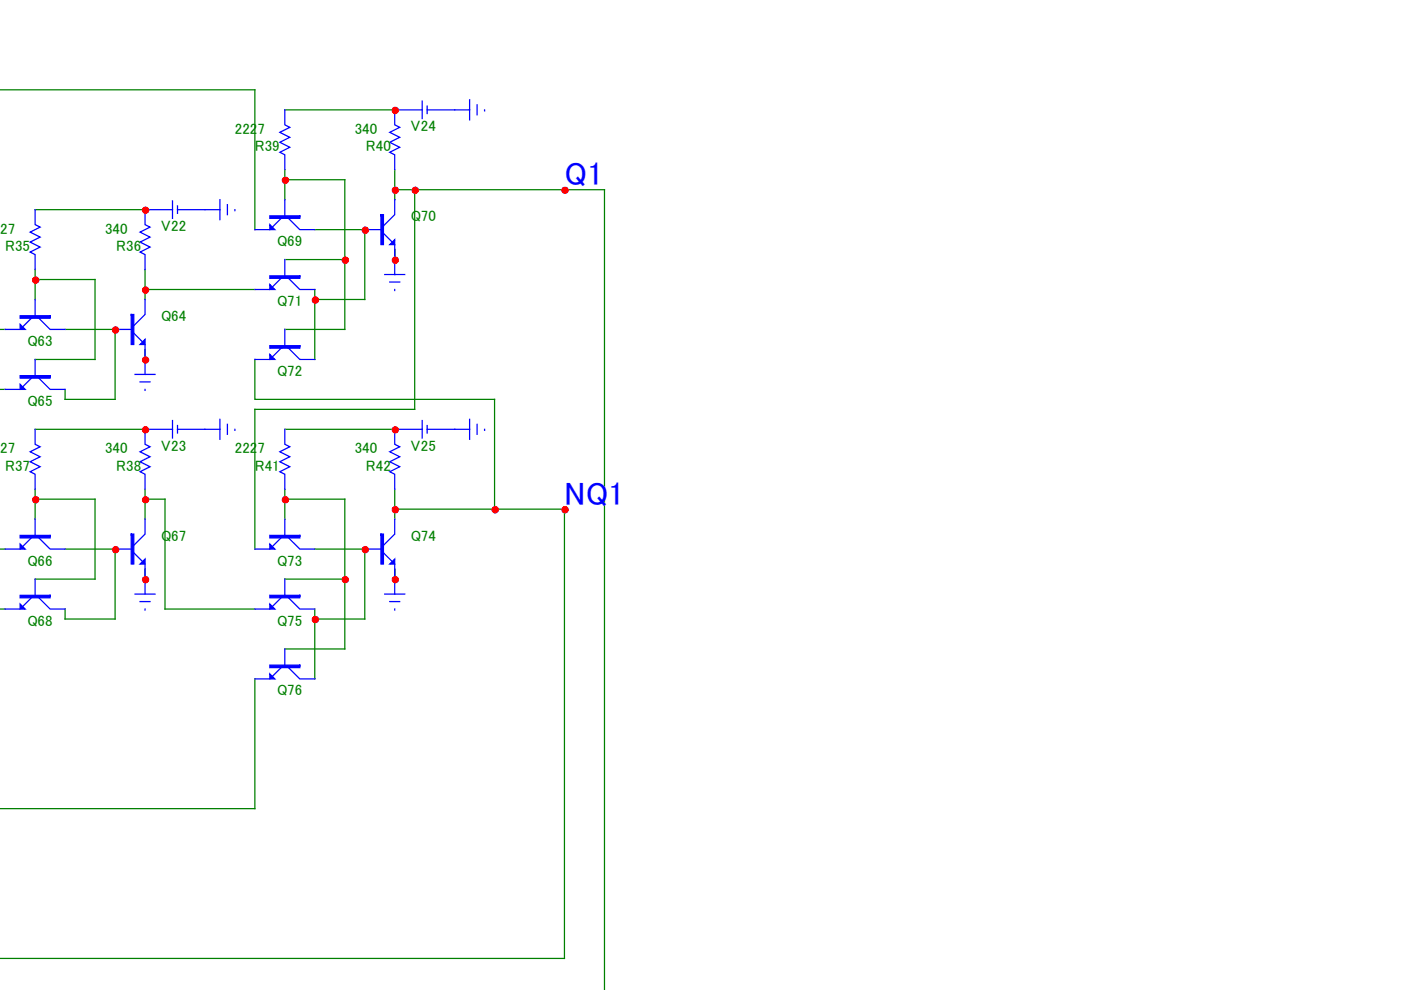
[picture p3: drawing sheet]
<svg xmlns="http://www.w3.org/2000/svg" width="297mm" height="210mm" viewBox="0 0 297 210" stroke-linecap="round" stroke-linejoin="round" font-family="sans-serif">
<g fill="none" stroke="#008000" stroke-width=".26">
<path d="M0 19h54v29.7M60.4 36v6.4M60.4 38.1h12.7v17M60.4 23.3h23.3M83.7 36v6.4M7.4 57.2v6.3M7.4 44.5h23.4M7.4 59.3h12.7v16.9h-12.7M30.8 57.2v6.3M60.4 55.1h12.7v14.8h-12.7M66.7 48.7h10.6v14.8h-10.6M83.7 52.9v2.2"/>
<path d="M83.7 40.2h44.5v169.8M87.9 40.2v46.6h-33.9v29.7M0 69.9h1.1M13.8 69.9h10.6v14.8h-10.6v-2.1M30.8 74.1v2.1M30.8 61.4h23.2M54 76.2v8.5h50.9v23.3h14.8v95.3h-119.7M66.7 61.4v14.8M0 82.6h1.1M7.4 91.1h23.4M60.4 91.1h23.3M0 116.5h1.1"/>
<path d="M7.4 103.8v6.3M7.4 105.9h12.7v16.9h-12.7M13.8 116.5h10.6v14.8h-10.6v-2.1M30.8 103.8v2.1h4.2v23.3h19M30.8 105.9v4.2M60.4 105.9h12.7v16.9M60.4 103.8v6.3M66.7 116.5h10.6v14.8h-10.6M83.7 103.8v4.2h21.2M83.7 108v2.1M0 129.2h1.1M30.8 120.7v2.1"/>
<path d="M60.4 122.8h12.7v14.8h-12.7M66.7 129.2v14.8M83.7 120.7v2.1M54 144v27.5h-54"/>
</g>
<g fill="none" stroke="#00f" stroke-width=".26">
<path d="M60.4 23.3v3.2l1 .5-2.1 1.1 2.1 1-2.1 1.1 2.1 1-2.1 1.1 1.1 .5v3.2M89.5 23.3h-5.8v3.2l1 .5-2.1 1.1 2.1 1-2.1 1.1 2.1 1-2.1 1.1 1.1 .5v3.2M89.5 21.4v3.7M90.6 22.5v1.6M90.6 23.3h9M99.6 21.2v4.2M101.2 22.2v2.2M102.7 23.3h.1M7.4 44.5v3.1l1.1 .6-2.1 1 2.1 1.1-2.1 1.1 2.1 1-2.1 1.1 1 .5v3.2M36.6 44.5h-5.8v3.1l1 .6-2.1 1 2.1 1.1-2.1 1.1 2.1 1-2.1 1.1 1.1 .5v3.2M36.6 42.6v3.7M37.6 44.5h9"/>
<path d="M37.6 43.7v1.6M46.6 42.4v4.2M48.2 43.4v2.1M49.8 44.5h.1M59.9 46.1l-2.7 2.6h-3.2M59.9 58.8l-2.7 2.6h-3.2M60.4 42.4v3.4M60.4 55.1v3.4M60.9 46.1l2.7 2.6h3.1M60.9 58.8l2.7 2.6h3.1M77.3 48.7h3.5M81 49.2l2.7 2.7v6.3"/>
<path d="M81.6 58.2h4.2M82.6 59.8h2.1M83.7 42.4v3.1l-2.7 2.7M6.9 67.2l-2.6 2.7h-3.2M6.9 79.9l-2.6 2.7h-3.2M7.4 63.5v3.5M7.4 76.2v3.5M8 67.2l2.6 2.7h3.2M8 79.9l2.6 2.7h3.2M24.4 69.9h3.4M28.1 70.4l2.7 2.7v6.3M28.6 79.4h4.3"/>
<path d="M30.8 63.5v3.2l-2.7 2.6M59.9 73.6l-2.7 2.6h-3.2M60.4 69.9v3.4M60.9 73.6l2.7 2.6h3.1M83.7 61.4h.1M7.4 91.1v3.1l1.1 .6-2.1 1 2.1 1.1-2.1 1 2.1 1.1-2.1 1.1 1 .5v3.2M29.7 81h2.1M30.8 82.6h.1M36.6 91.1h-5.8v3.1l1 .6-2.1 1 2.1 1.1-2.1 1 2.1 1.1-2.1 1.1 1.1 .5v3.2M36.6 89.2v3.7M37.6 90.3v1.5M37.6 91.1h9"/>
<path d="M46.6 88.9v4.3M48.2 90v2.1M49.8 91.1h.1M60.4 91.1v3.1l1 .6-2.1 1 2.1 1.1-2.1 1 2.1 1.1-2.1 1.1 1.1 .5v3.2M89.5 91.1h-5.8v3.1l1 .6-2.1 1 2.1 1.1-2.1 1 2.1 1.1-2.1 1.1 1.1 .5v3.2M89.5 89.2v3.7M90.6 90.3v1.5M90.6 91.1h9M99.6 88.9v4.3M101.2 90v2.1M102.7 91.1h.1M6.9 113.8l-2.6 2.7h-3.2"/>
<path d="M7.4 110.1v3.5M8 113.8l2.6 2.7h3.2M24.4 116.5h3.4M28.1 117l2.7 2.6v6.4M30.8 110.1v3.2l-2.7 2.6M59.9 113.8l-2.7 2.7h-3.2M60.4 110.1v3.5M60.9 113.8l2.7 2.7h3.1M77.3 116.5h3.5M81 117l2.7 2.6v6.4M83.7 110.1v3.2l-2.7 2.6M6.9 126.5l-2.6 2.7h-3.2"/>
<path d="M7.4 122.8v3.5M8 126.5l2.6 2.7h3.2M28.6 126h4.3M29.7 127.6h2.1M30.8 129.2h.1M59.9 126.5l-2.7 2.7h-3.2M60.4 122.8v3.5M60.4 137.6v3.5M60.9 126.5l2.7 2.7h3.1M81.6 126h4.2M82.6 127.6h2.1M83.7 129.2h.1"/>
<path d="M59.9 141.4l-2.7 2.6h-3.2M60.9 141.4l2.7 2.6h3.1"/>
</g>
<g fill="#00f" stroke="#00f" stroke-width=".26">
<path d="M4.3 67v.5h6.3v-.5z" fill-rule="evenodd"/>
<path d="M4.3 68.8l1 1.1h-1z" fill-rule="evenodd"/>
<path d="M27.8 66.7h.6v6.4h-.6z" fill-rule="evenodd"/>
<path d="M30.8 72v1.1h-1.1z" fill-rule="evenodd"/>
<path d="M4.3 79.7v.5h6.3v-.5z" fill-rule="evenodd"/>
<path d="M4.3 81.5l1 1.1h-1z" fill-rule="evenodd"/>
<path d="M4.3 113.6v.5h6.3v-.5z" fill-rule="evenodd"/>
<path d="M4.3 115.4l1 1.1h-1z" fill-rule="evenodd"/>
<path d="M27.8 113.3h.6v6.3h-.6z" fill-rule="evenodd"/>
<path d="M30.8 118.6v1h-1.1z" fill-rule="evenodd"/>
<path d="M4.3 126.3v.5h6.3v-.5z" fill-rule="evenodd"/>
<path d="M4.3 128.1l1 1.1h-1z" fill-rule="evenodd"/>
<path d="M57.2 45.8v.5h6.4v-.5z" fill-rule="evenodd"/>
<path d="M57.2 47.6l1.1 1.1h-1.1z" fill-rule="evenodd"/>
<path d="M80.8 45.5h.5v6.4h-.5z" fill-rule="evenodd"/>
<path d="M82.6 51.9l1.1-1.1v1.1z" fill-rule="evenodd"/>
<path d="M57.2 58.5v.5h6.4v-.5z" fill-rule="evenodd"/>
<path d="M57.2 60.3l1.1 1.1h-1.1z" fill-rule="evenodd"/>
<path d="M57.2 73.3v.6h6.4v-.6z" fill-rule="evenodd"/>
<path d="M57.2 75.2l1.1 1h-1.1z" fill-rule="evenodd"/>
<path d="M57.2 113.6v.5h6.4v-.5z" fill-rule="evenodd"/>
<path d="M57.2 115.4l1.1 1.1h-1.1z" fill-rule="evenodd"/>
<path d="M80.8 113.3h.5v6.3h-.5z" fill-rule="evenodd"/>
<path d="M83.7 118.6v1h-1.1z" fill-rule="evenodd"/>
<path d="M57.2 126.3v.5h6.4v-.5z" fill-rule="evenodd"/>
<path d="M57.2 128.1l1.1 1.1h-1.1z" fill-rule="evenodd"/>
<path d="M57.2 141.1v.5h6.4v-.5z" fill-rule="evenodd"/>
<path d="M57.2 142.9l1.1 1.1h-1.1z" fill-rule="evenodd"/>
</g>
<g fill="#f00" stroke="#f00" stroke-width=".26">
<circle cx="83.8" cy="23.4" r=".65"/>
<circle cx="60.5" cy="38.2" r=".65"/>
<circle cx="83.8" cy="40.4" r=".65"/>
<circle cx="88" cy="40.4" r=".65"/>
<circle cx="30.9" cy="44.6" r=".65"/>
<circle cx="77.4" cy="48.8" r=".65"/>
<circle cx="73.2" cy="55.2" r=".66"/>
<circle cx="83.8" cy="55.2" r=".65"/>
<circle cx="7.6" cy="59.4" r=".66"/>
<circle cx="30.9" cy="61.5" r=".65"/>
<circle cx="66.9" cy="63.6" r=".66"/>
<circle cx="24.5" cy="70" r=".65"/>
<circle cx="30.9" cy="76.4" r=".65"/>
<circle cx="30.9" cy="91.2" r=".65"/>
<circle cx="83.8" cy="91.2" r=".65"/>
<circle cx="7.6" cy="106" r=".66"/>
<circle cx="30.9" cy="106" r=".65"/>
<circle cx="60.5" cy="106" r=".66"/>
<circle cx="83.8" cy="108.1" r=".65"/>
<circle cx="105" cy="108.1" r=".66"/>
<circle cx="24.5" cy="116.6" r=".65"/>
<circle cx="77.4" cy="116.6" r=".65"/>
<circle cx="30.9" cy="122.9" r=".65"/>
<circle cx="73.2" cy="122.9" r=".65"/>
<circle cx="83.8" cy="122.9" r=".65"/>
<circle cx="66.9" cy="131.4" r=".65"/>
<circle cx="119.8" cy="40.4" r=".65"/>
<circle cx="119.8" cy="108.1" r=".66"/>
</g>
<g font-size="6.9" fill="#00f">
<text x="119.7" y="39.3">Q1</text>
<text x="119.7" y="107">NQ1</text>
</g>
<g font-size="3.2" fill="#008000">
<text x="49.8" y="28.4">2227</text>
<text x="75.2" y="28.4">340</text>
<text x="87.1" y="27.9">V24</text>
<text x="54" y="32.1">R39</text>
<text x="77.6" y="32.1">R40</text>
<text x="87.1" y="46.9">Q70</text>
<text x="0" y="49.6">27</text>
<text x="1.1" y="53.3">R35</text>
<text x="22.3" y="49.6">340</text>
<text x="24.7" y="53.3">R36</text>
<text x="34.2" y="49">V22</text>
<text x="58.8" y="52.2">Q69</text>
<text x="58.8" y="64.9">Q71</text>
<text x="34.2" y="68.1">Q64</text>
<text x="5.9" y="73.4">Q63</text>
<text x="58.8" y="79.8">Q72</text>
<text x="5.9" y="86.1">Q65</text>
<text x="34.2" y="95.6">V23</text>
<text x="87.1" y="95.6">V25</text>
<text x="0" y="96.2">27</text>
<text x="1.1" y="99.9">R37</text>
<text x="22.3" y="96.2">340</text>
<text x="24.7" y="99.9">R38</text>
<text x="49.8" y="96.2">2227</text>
<text x="54" y="99.9">R41</text>
<text x="75.2" y="96.2">340</text>
<text x="77.6" y="99.9">R42</text>
<text x="5.9" y="120">Q66</text>
<text x="34.2" y="114.7">Q67</text>
<text x="58.8" y="120">Q73</text>
<text x="87.1" y="114.7">Q74</text>
<text x="5.9" y="132.7">Q68</text>
<text x="58.8" y="132.7">Q75</text>
<text x="58.8" y="147.5">Q76</text>
</g>
</svg>
